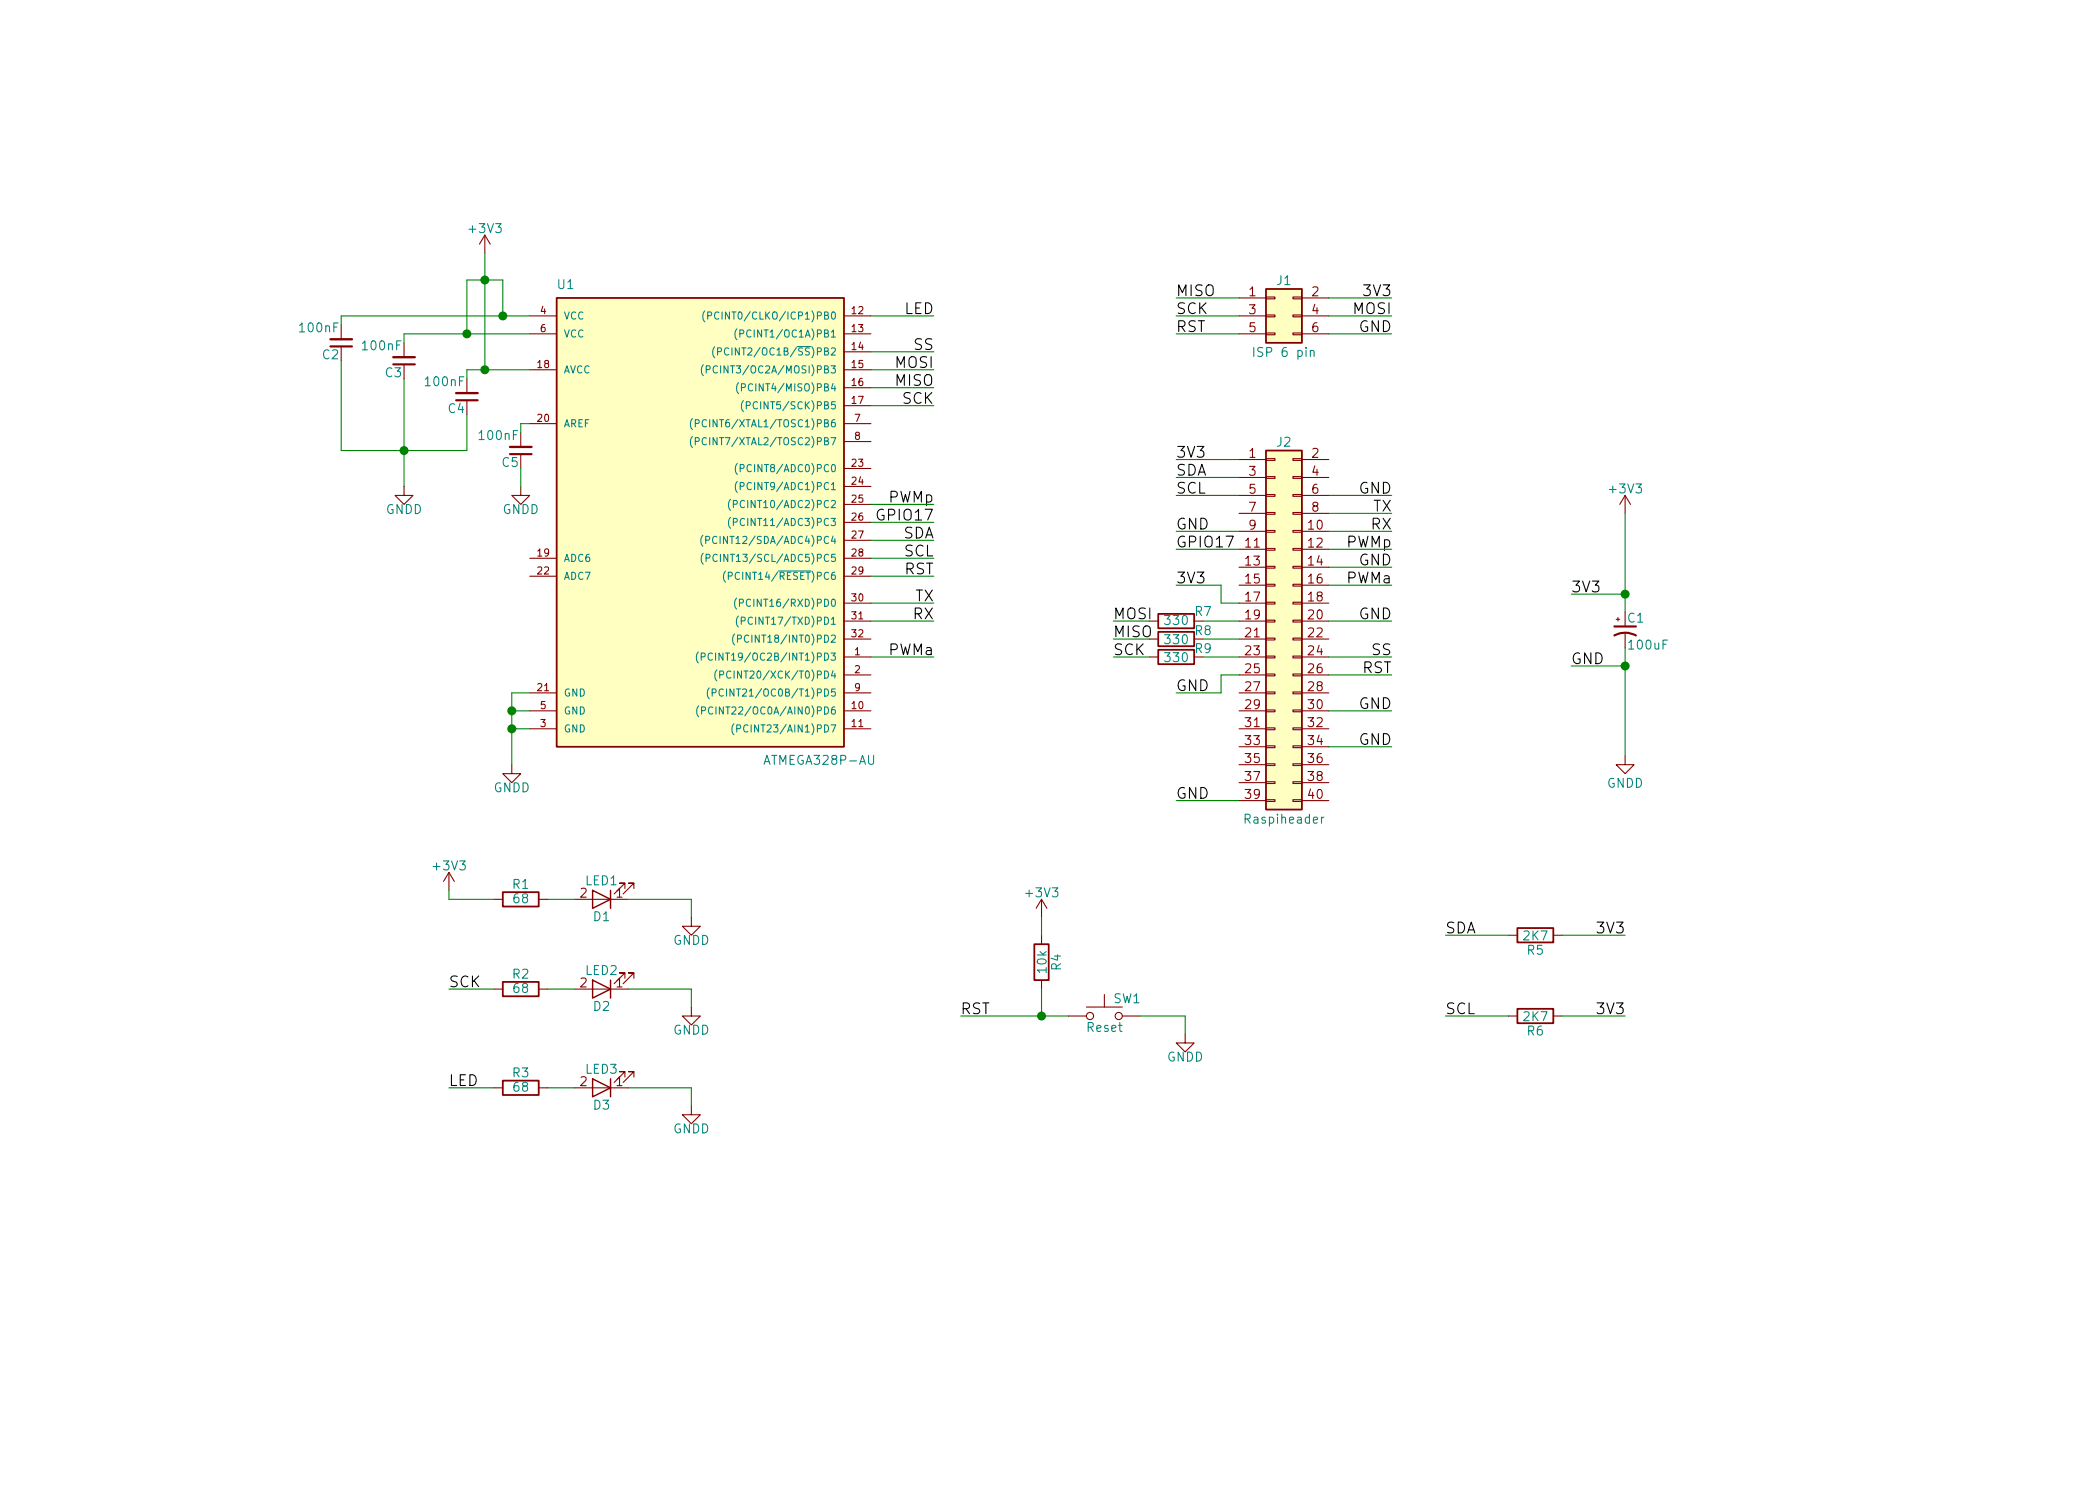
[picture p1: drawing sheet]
EESchema Schematic File Version 2
LIBS:testshield-rescue
LIBS:power
LIBS:device
LIBS:switches
LIBS:relays
LIBS:transistors
LIBS:conn
LIBS:linear
LIBS:regul
LIBS:74xx
LIBS:cmos4000
LIBS:adc-dac
LIBS:memory
LIBS:xilinx
LIBS:microcontrollers
LIBS:dsp
LIBS:microchip
LIBS:analog_switches
LIBS:motorola
LIBS:texas
LIBS:intel
LIBS:audio
LIBS:interface
LIBS:digital-audio
LIBS:philips
LIBS:display
LIBS:cypress
LIBS:siliconi
LIBS:opto
LIBS:atmel
LIBS:contrib
LIBS:valves
LIBS:ATMEGA328P-AU
LIBS:testshield-cache
EELAYER 25 0
EELAYER END
$Descr A4 11693 8268
encoding utf-8
Sheet 1 1
Title "Bulldog Test Shield"
Date "2018-05-04"
Rev "1.1"
Comp ""
Comment1 ""
Comment2 ""
Comment3 ""
Comment4 ""
$EndDescr
$Comp
L +3V3 #PWR01
U 1 1
P 2700 1400
F 0 "#PWR01" H 2700 1250 50  0001 C CNN
F 1 "+3V3" H 2700 1540 50  0000 C CNN
F 2 "" H 2700 1400 50  0001 C CNN
F 3 "" H 2700 1400 50  0001 C CNN
	1    2700 1400
	1    0    0    -1  
$EndComp
$Comp
L GNDD #PWR02
U 1 1
P 2850 4250
F 0 "#PWR02" H 2850 4000 50  0001 C CNN
F 1 "GNDD" H 2850 4125 50  0000 C CNN
F 2 "" H 2850 4250 50  0001 C CNN
F 3 "" H 2850 4250 50  0001 C CNN
	1    2850 4250
	1    0    0    -1  
$EndComp
$Comp
L Conn_02x20_Odd_Even J2
U 1 1
P 7100 3450
F 0 "J2" H 7150 4450 50  0000 C CNN
F 1 "Raspiheader" H 7150 2350 50  0000 C CNN
F 2 "Pin_Headers:Pin_Header_Straight_2x20" H 7100 3450 50  0001 C CNN
F 3 "" H 7100 3450 50  0001 C CNN
	1    7100 3450
	1    0    0    -1  
$EndComp
$Comp
L Conn_02x03_Odd_Even J1
U 1 1
P 7100 1750
F 0 "J1" H 7150 1950 50  0000 C CNN
F 1 "ISP 6 pin" H 7150 1550 50  0000 C CNN
F 2 "Pin_Headers:Pin_Header_Straight_2x03" H 7100 1750 50  0001 C CNN
F 3 "" H 7100 1750 50  0001 C CNN
	1    7100 1750
	1    0    0    -1  
$EndComp
$Comp
L SW_Push SW1
U 1 1
P 6150 5650
F 0 "SW1" H 6200 5750 50  0000 L CNN
F 1 "Reset" H 6150 5590 50  0000 C CNN
F 2 "Buttons_Switches_SMD:SW_SPST_B3S-1000" H 6150 5850 50  0001 C CNN
F 3 "" H 6150 5850 50  0001 C CNN
	1    6150 5650
	1    0    0    -1  
$EndComp
$Comp
L LED-RESCUE-testshield D1
U 1 1
P 3350 5000
F 0 "D1" H 3350 5100 50  0000 C CNN
F 1 "LED1" H 3350 4900 50  0000 C CNN
F 2 "LEDs:LED_0805_HandSoldering" H 3350 5000 50  0001 C CNN
F 3 "" H 3350 5000 50  0001 C CNN
	1    3350 5000
	-1   0    0    1   
$EndComp
$Comp
L R R1
U 1 1
P 2900 5000
F 0 "R1" V 2980 5000 50  0000 C CNN
F 1 "68" V 2900 5000 50  0000 C CNN
F 2 "Resistors_SMD:R_0805_HandSoldering" V 2830 5000 50  0001 C CNN
F 3 "" H 2900 5000 50  0001 C CNN
	1    2900 5000
	0    -1   -1   0   
$EndComp
$Comp
L R R4
U 1 1
P 5800 5350
F 0 "R4" V 5880 5350 50  0000 C CNN
F 1 "10k" V 5800 5350 50  0000 C CNN
F 2 "Resistors_SMD:R_0805_HandSoldering" V 5730 5350 50  0001 C CNN
F 3 "" H 5800 5350 50  0001 C CNN
	1    5800 5350
	1    0    0    -1  
$EndComp
$Comp
L R R2
U 1 1
P 2900 5500
F 0 "R2" V 2980 5500 50  0000 C CNN
F 1 "68" V 2900 5500 50  0000 C CNN
F 2 "Resistors_SMD:R_0805_HandSoldering" V 2830 5500 50  0001 C CNN
F 3 "" H 2900 5500 50  0001 C CNN
	1    2900 5500
	0    -1   -1   0   
$EndComp
$Comp
L LED-RESCUE-testshield D2
U 1 1
P 3350 5500
F 0 "D2" H 3350 5600 50  0000 C CNN
F 1 "LED2" H 3350 5400 50  0000 C CNN
F 2 "LEDs:LED_0805_HandSoldering" H 3350 5500 50  0001 C CNN
F 3 "" H 3350 5500 50  0001 C CNN
	1    3350 5500
	-1   0    0    1   
$EndComp
Text Label 5200 3000 2    60   ~ 0
SDA
Text Label 5200 3100 2    60   ~ 0
SCL
Text Label 6550 2750 0    60   ~ 0
SCL
Text Label 6550 2650 0    60   ~ 0
SDA
Text Label 6550 2550 0    60   ~ 0
3V3
Text Label 6550 2950 0    60   ~ 0
GND
Text Label 7750 2750 2    60   ~ 0
GND
Text Label 7750 3150 2    60   ~ 0
GND
Text Label 7750 3450 2    60   ~ 0
GND
Text Label 7750 3950 2    60   ~ 0
GND
Text Label 7750 4150 2    60   ~ 0
GND
Text Label 6550 3850 0    60   ~ 0
GND
Text Label 6550 4450 0    60   ~ 0
GND
Text Label 6550 1650 0    60   ~ 0
MISO
Text Label 6550 1750 0    60   ~ 0
SCK
Text Label 6550 1850 0    60   ~ 0
RST
Text Label 7750 1650 2    60   ~ 0
3V3
Text Label 7750 1750 2    60   ~ 0
MOSI
Text Label 7750 1850 2    60   ~ 0
GND
Text Label 6550 3250 0    60   ~ 0
3V3
Text Label 7750 3650 2    60   ~ 0
SS
Text Label 5200 1950 2    60   ~ 0
SS
Text Label 5350 5650 0    60   ~ 0
RST
Text Label 5200 3200 2    60   ~ 0
RST
Text Label 7750 3750 2    60   ~ 0
RST
Text Label 5200 2250 2    60   ~ 0
SCK
Text Label 2500 5500 0    60   ~ 0
SCK
Text Label 6200 3650 0    60   ~ 0
SCK
Text Label 5200 2050 2    60   ~ 0
MOSI
Text Label 5200 2150 2    60   ~ 0
MISO
Text Label 6200 3450 0    60   ~ 0
MOSI
Text Label 6200 3550 0    60   ~ 0
MISO
Text Label 7750 2850 2    60   ~ 0
TX
Text Label 7750 2950 2    60   ~ 0
RX
Text Label 5200 3350 2    60   ~ 0
TX
Text Label 5200 3450 2    60   ~ 0
RX
Text Label 7750 3050 2    60   ~ 0
PWMp
Text Label 8750 3300 0    60   ~ 0
3V3
Text Label 8750 3700 0    60   ~ 0
GND
$Comp
L GNDD #PWR03
U 1 1
P 9050 4200
F 0 "#PWR03" H 9050 3950 50  0001 C CNN
F 1 "GNDD" H 9050 4050 50  0000 C CNN
F 2 "" H 9050 4200 50  0000 C CNN
F 3 "" H 9050 4200 50  0000 C CNN
	1    9050 4200
	1    0    0    -1  
$EndComp
$Comp
L +3V3 #PWR04
U 1 1
P 9050 2850
F 0 "#PWR04" H 9050 2700 50  0001 C CNN
F 1 "+3V3" H 9050 2990 50  0000 C CNN
F 2 "" H 9050 2850 50  0000 C CNN
F 3 "" H 9050 2850 50  0000 C CNN
	1    9050 2850
	1    0    0    -1  
$EndComp
Text Label 5200 2800 2    60   ~ 0
PWMp
Text Label 5200 2900 2    60   ~ 0
GPIO17
Text Label 6550 3050 0    60   ~ 0
GPIO17
Text Label 7750 3250 2    60   ~ 0
PWMa
Text Label 8050 5200 0    60   ~ 0
SDA
Text Label 8050 5650 0    60   ~ 0
SCL
$Comp
L R R5
U 1 1
P 8550 5200
F 0 "R5" V 8630 5200 50  0000 C CNN
F 1 "2K7" V 8550 5200 50  0000 C CNN
F 2 "Resistors_SMD:R_0805_HandSoldering" V 8480 5200 50  0001 C CNN
F 3 "" H 8550 5200 50  0000 C CNN
	1    8550 5200
	0    1    1    0   
$EndComp
$Comp
L R R6
U 1 1
P 8550 5650
F 0 "R6" V 8630 5650 50  0000 C CNN
F 1 "2K7" V 8550 5650 50  0000 C CNN
F 2 "Resistors_SMD:R_0805_HandSoldering" V 8480 5650 50  0001 C CNN
F 3 "" H 8550 5650 50  0000 C CNN
	1    8550 5650
	0    1    1    0   
$EndComp
Text Label 9050 5200 2    60   ~ 0
3V3
Text Label 9050 5650 2    60   ~ 0
3V3
$Comp
L R R7
U 1 1
P 6550 3450
F 0 "R7" V 6600 3300 50  0000 C CNN
F 1 "330" V 6550 3450 50  0000 C CNN
F 2 "Resistors_SMD:R_0805_HandSoldering" V 6480 3450 50  0001 C CNN
F 3 "" H 6550 3450 50  0001 C CNN
	1    6550 3450
	0    -1   -1   0   
$EndComp
$Comp
L R R8
U 1 1
P 6550 3550
F 0 "R8" V 6500 3700 50  0000 C CNN
F 1 "330" V 6550 3550 50  0000 C CNN
F 2 "Resistors_SMD:R_0805_HandSoldering" V 6480 3550 50  0001 C CNN
F 3 "" H 6550 3550 50  0001 C CNN
	1    6550 3550
	0    1    1    0   
$EndComp
$Comp
L R R9
U 1 1
P 6550 3650
F 0 "R9" V 6500 3800 50  0000 C CNN
F 1 "330" V 6550 3650 50  0000 C CNN
F 2 "Resistors_SMD:R_0805_HandSoldering" V 6480 3650 50  0001 C CNN
F 3 "" H 6550 3650 50  0001 C CNN
	1    6550 3650
	0    1    1    0   
$EndComp
$Comp
L ATMEGA328P-AU-RESCUE-testshield U1
U 1 1
P 3850 2850
F 0 "U1" H 3100 4100 50  0000 L BNN
F 1 "ATMEGA328P-AU" H 4250 1450 50  0000 L BNN
F 2 "Housings_QFP:TQFP-32_7x7mm_Pitch0.8mm" H 3850 2850 50  0001 C CIN
F 3 "" H 3850 2850 50  0001 C CNN
	1    3850 2850
	1    0    0    -1  
$EndComp
$Comp
L C_Small C5
U 1 1
P 2900 2500
F 0 "C5" H 2910 2570 50  0000 L CNN
F 1 "100nF" H 2910 2420 50  0000 L CNN
F 2 "Capacitors_SMD:C_0805_HandSoldering" H 2900 2500 50  0001 C CNN
F 3 "" H 2900 2500 50  0001 C CNN
	1    2900 2500
	-1   0    0    1   
$EndComp
$Comp
L GNDD #PWR05
U 1 1
P 2900 2700
F 0 "#PWR05" H 2900 2450 50  0001 C CNN
F 1 "GNDD" H 2900 2575 50  0000 C CNN
F 2 "" H 2900 2700 50  0001 C CNN
F 3 "" H 2900 2700 50  0001 C CNN
	1    2900 2700
	1    0    0    -1  
$EndComp
$Comp
L +3V3 #PWR06
U 1 1
P 5800 5100
F 0 "#PWR06" H 5800 4950 50  0001 C CNN
F 1 "+3V3" H 5800 5240 50  0000 C CNN
F 2 "" H 5800 5100 50  0001 C CNN
F 3 "" H 5800 5100 50  0001 C CNN
	1    5800 5100
	1    0    0    -1  
$EndComp
$Comp
L GNDD #PWR07
U 1 1
P 3850 5600
F 0 "#PWR07" H 3850 5350 50  0001 C CNN
F 1 "GNDD" H 3850 5475 50  0000 C CNN
F 2 "" H 3850 5600 50  0001 C CNN
F 3 "" H 3850 5600 50  0001 C CNN
	1    3850 5600
	1    0    0    -1  
$EndComp
$Comp
L GNDD #PWR08
U 1 1
P 6600 5750
F 0 "#PWR08" H 6600 5500 50  0001 C CNN
F 1 "GNDD" H 6600 5625 50  0000 C CNN
F 2 "" H 6600 5750 50  0001 C CNN
F 3 "" H 6600 5750 50  0001 C CNN
	1    6600 5750
	1    0    0    -1  
$EndComp
$Comp
L +3V3 #PWR09
U 1 1
P 2500 4950
F 0 "#PWR09" H 2500 4800 50  0001 C CNN
F 1 "+3V3" H 2500 5090 50  0000 C CNN
F 2 "" H 2500 4950 50  0001 C CNN
F 3 "" H 2500 4950 50  0001 C CNN
	1    2500 4950
	1    0    0    -1  
$EndComp
$Comp
L GNDD #PWR010
U 1 1
P 3850 5100
F 0 "#PWR010" H 3850 4850 50  0001 C CNN
F 1 "GNDD" H 3850 4975 50  0000 C CNN
F 2 "" H 3850 5100 50  0001 C CNN
F 3 "" H 3850 5100 50  0001 C CNN
	1    3850 5100
	1    0    0    -1  
$EndComp
$Comp
L C_Small C2
U 1 1
P 1900 1900
F 0 "C2" H 1910 1970 50  0000 L CNN
F 1 "100nF" H 1910 1820 50  0000 L CNN
F 2 "Capacitors_SMD:C_0805_HandSoldering" H 1900 1900 50  0001 C CNN
F 3 "" H 1900 1900 50  0001 C CNN
	1    1900 1900
	-1   0    0    1   
$EndComp
$Comp
L C_Small C3
U 1 1
P 2250 2000
F 0 "C3" H 2260 2070 50  0000 L CNN
F 1 "100nF" H 2260 1920 50  0000 L CNN
F 2 "Capacitors_SMD:C_0805_HandSoldering" H 2250 2000 50  0001 C CNN
F 3 "" H 2250 2000 50  0001 C CNN
	1    2250 2000
	-1   0    0    1   
$EndComp
$Comp
L C_Small C4
U 1 1
P 2600 2200
F 0 "C4" H 2610 2270 50  0000 L CNN
F 1 "100nF" H 2610 2120 50  0000 L CNN
F 2 "Capacitors_SMD:C_0805_HandSoldering" H 2600 2200 50  0001 C CNN
F 3 "" H 2600 2200 50  0001 C CNN
	1    2600 2200
	-1   0    0    1   
$EndComp
$Comp
L GNDD #PWR011
U 1 1
P 2250 2700
F 0 "#PWR011" H 2250 2450 50  0001 C CNN
F 1 "GNDD" H 2250 2575 50  0000 C CNN
F 2 "" H 2250 2700 50  0001 C CNN
F 3 "" H 2250 2700 50  0001 C CNN
	1    2250 2700
	1    0    0    -1  
$EndComp
$Comp
L CP1_Small C1
U 1 1
P 9050 3500
F 0 "C1" H 9060 3570 50  0000 L CNN
F 1 "100uF" H 9060 3420 50  0000 L CNN
F 2 "Capacitors_Tantalum_SMD:CP_Tantalum_Case-D_EIA-7343-31_Hand" H 9050 3500 50  0001 C CNN
F 3 "" H 9050 3500 50  0001 C CNN
	1    9050 3500
	1    0    0    -1  
$EndComp
Text Label 5200 1750 2    60   ~ 0
LED
$Comp
L R R3
U 1 1
P 2900 6050
F 0 "R3" V 2980 6050 50  0000 C CNN
F 1 "68" V 2900 6050 50  0000 C CNN
F 2 "Resistors_SMD:R_0805_HandSoldering" V 2830 6050 50  0001 C CNN
F 3 "" H 2900 6050 50  0001 C CNN
	1    2900 6050
	0    -1   -1   0   
$EndComp
$Comp
L LED-RESCUE-testshield D3
U 1 1
P 3350 6050
F 0 "D3" H 3350 6150 50  0000 C CNN
F 1 "LED3" H 3350 5950 50  0000 C CNN
F 2 "LEDs:LED_0805_HandSoldering" H 3350 6050 50  0001 C CNN
F 3 "" H 3350 6050 50  0001 C CNN
	1    3350 6050
	-1   0    0    1   
$EndComp
Text Label 2500 6050 0    60   ~ 0
LED
$Comp
L GNDD #PWR012
U 1 1
P 3850 6150
F 0 "#PWR012" H 3850 5900 50  0001 C CNN
F 1 "GNDD" H 3850 6025 50  0000 C CNN
F 2 "" H 3850 6150 50  0001 C CNN
F 3 "" H 3850 6150 50  0001 C CNN
	1    3850 6150
	1    0    0    -1  
$EndComp
Text Label 5200 3650 2    60   ~ 0
PWMa
Wire Wire Line
	2600 2050 2950 2050
Wire Wire Line
	2950 3950 2850 3950
Wire Wire Line
	2850 4050 2950 4050
Connection ~ 2850 4050
Connection ~ 2850 3950
Wire Wire Line
	6900 3050 6550 3050
Wire Wire Line
	5200 2900 4850 2900
Wire Wire Line
	6350 5650 6600 5650
Wire Wire Line
	3050 5500 3200 5500
Wire Wire Line
	4850 3000 5200 3000
Wire Wire Line
	4850 3100 5200 3100
Wire Wire Line
	6900 2650 6550 2650
Wire Wire Line
	6900 2750 6550 2750
Wire Wire Line
	6900 2950 6550 2950
Wire Wire Line
	7400 2750 7750 2750
Wire Wire Line
	7400 3150 7750 3150
Wire Wire Line
	7400 3450 7750 3450
Wire Wire Line
	6900 2550 6550 2550
Wire Wire Line
	7400 3950 7750 3950
Wire Wire Line
	7400 4150 7750 4150
Wire Wire Line
	6900 4450 6550 4450
Wire Wire Line
	6900 1650 6550 1650
Wire Wire Line
	6900 1750 6550 1750
Wire Wire Line
	6900 1850 6550 1850
Wire Wire Line
	7400 1650 7750 1650
Wire Wire Line
	7400 1750 7750 1750
Wire Wire Line
	7400 1850 7750 1850
Wire Wire Line
	7750 3650 7400 3650
Wire Wire Line
	5200 1950 4850 1950
Wire Wire Line
	5800 5100 5800 5200
Wire Wire Line
	7750 3750 7400 3750
Wire Wire Line
	5200 3200 4850 3200
Wire Wire Line
	4850 2250 5200 2250
Wire Wire Line
	2750 5500 2500 5500
Wire Wire Line
	4850 2150 5200 2150
Wire Wire Line
	5200 2050 4850 2050
Wire Wire Line
	6900 3450 6700 3450
Wire Wire Line
	6700 3550 6900 3550
Wire Wire Line
	5200 3450 4850 3450
Wire Wire Line
	5200 3350 4850 3350
Wire Wire Line
	7750 2850 7400 2850
Wire Wire Line
	7750 2950 7400 2950
Wire Wire Line
	7400 3050 7750 3050
Wire Wire Line
	3500 5500 3850 5500
Wire Wire Line
	8750 3300 9050 3300
Wire Wire Line
	9050 2850 9050 3400
Wire Wire Line
	8750 3700 9050 3700
Wire Wire Line
	9050 3600 9050 4200
Wire Wire Line
	7400 3250 7750 3250
Wire Wire Line
	8050 5200 8400 5200
Wire Wire Line
	8050 5650 8400 5650
Wire Wire Line
	8700 5200 9050 5200
Wire Wire Line
	8700 5650 9050 5650
Wire Wire Line
	6400 3450 6200 3450
Wire Wire Line
	6400 3550 6200 3550
Wire Wire Line
	6700 3650 6900 3650
Wire Wire Line
	6400 3650 6200 3650
Wire Wire Line
	2250 1850 2950 1850
Wire Wire Line
	2950 3850 2850 3850
Wire Wire Line
	2850 3850 2850 4250
Wire Wire Line
	3850 5500 3850 5600
Wire Wire Line
	6600 5650 6600 5750
Wire Wire Line
	1900 1750 2950 1750
Wire Wire Line
	2900 2400 2900 2350
Wire Wire Line
	2900 2350 2950 2350
Wire Wire Line
	2900 2600 2900 2700
Wire Wire Line
	2600 2500 2600 2300
Wire Wire Line
	2250 1850 2250 1900
Wire Wire Line
	1900 1800 1900 1750
Wire Wire Line
	2600 2100 2600 2050
Wire Wire Line
	2700 1400 2700 2050
Connection ~ 2700 2050
Wire Wire Line
	2800 1550 2800 1750
Wire Wire Line
	2600 1550 2800 1550
Connection ~ 2700 1550
Connection ~ 2800 1750
Wire Wire Line
	2600 1850 2600 1550
Connection ~ 2600 1850
Wire Wire Line
	1900 2000 1900 2500
Wire Wire Line
	1900 2500 2600 2500
Wire Wire Line
	2250 2100 2250 2700
Connection ~ 2250 2500
Connection ~ 9050 3300
Connection ~ 9050 3700
Wire Wire Line
	4850 1750 5200 1750
Wire Wire Line
	3050 6050 3200 6050
Wire Wire Line
	2750 6050 2500 6050
Wire Wire Line
	3500 6050 3850 6050
Wire Wire Line
	3850 6050 3850 6150
Wire Wire Line
	4850 3650 5200 3650
Wire Wire Line
	4850 2800 5200 2800
Wire Wire Line
	6900 3750 6800 3750
Wire Wire Line
	6800 3750 6800 3850
Wire Wire Line
	6800 3850 6550 3850
Wire Wire Line
	6900 3350 6800 3350
Wire Wire Line
	6800 3350 6800 3250
Wire Wire Line
	6800 3250 6550 3250
Wire Wire Line
	2750 5000 2500 5000
Wire Wire Line
	2500 5000 2500 4950
Wire Wire Line
	3050 5000 3200 5000
Wire Wire Line
	3500 5000 3850 5000
Wire Wire Line
	3850 5000 3850 5100
Wire Wire Line
	5350 5650 5950 5650
Wire Wire Line
	5800 5500 5800 5650
Connection ~ 5800 5650
$EndSCHEMATC
